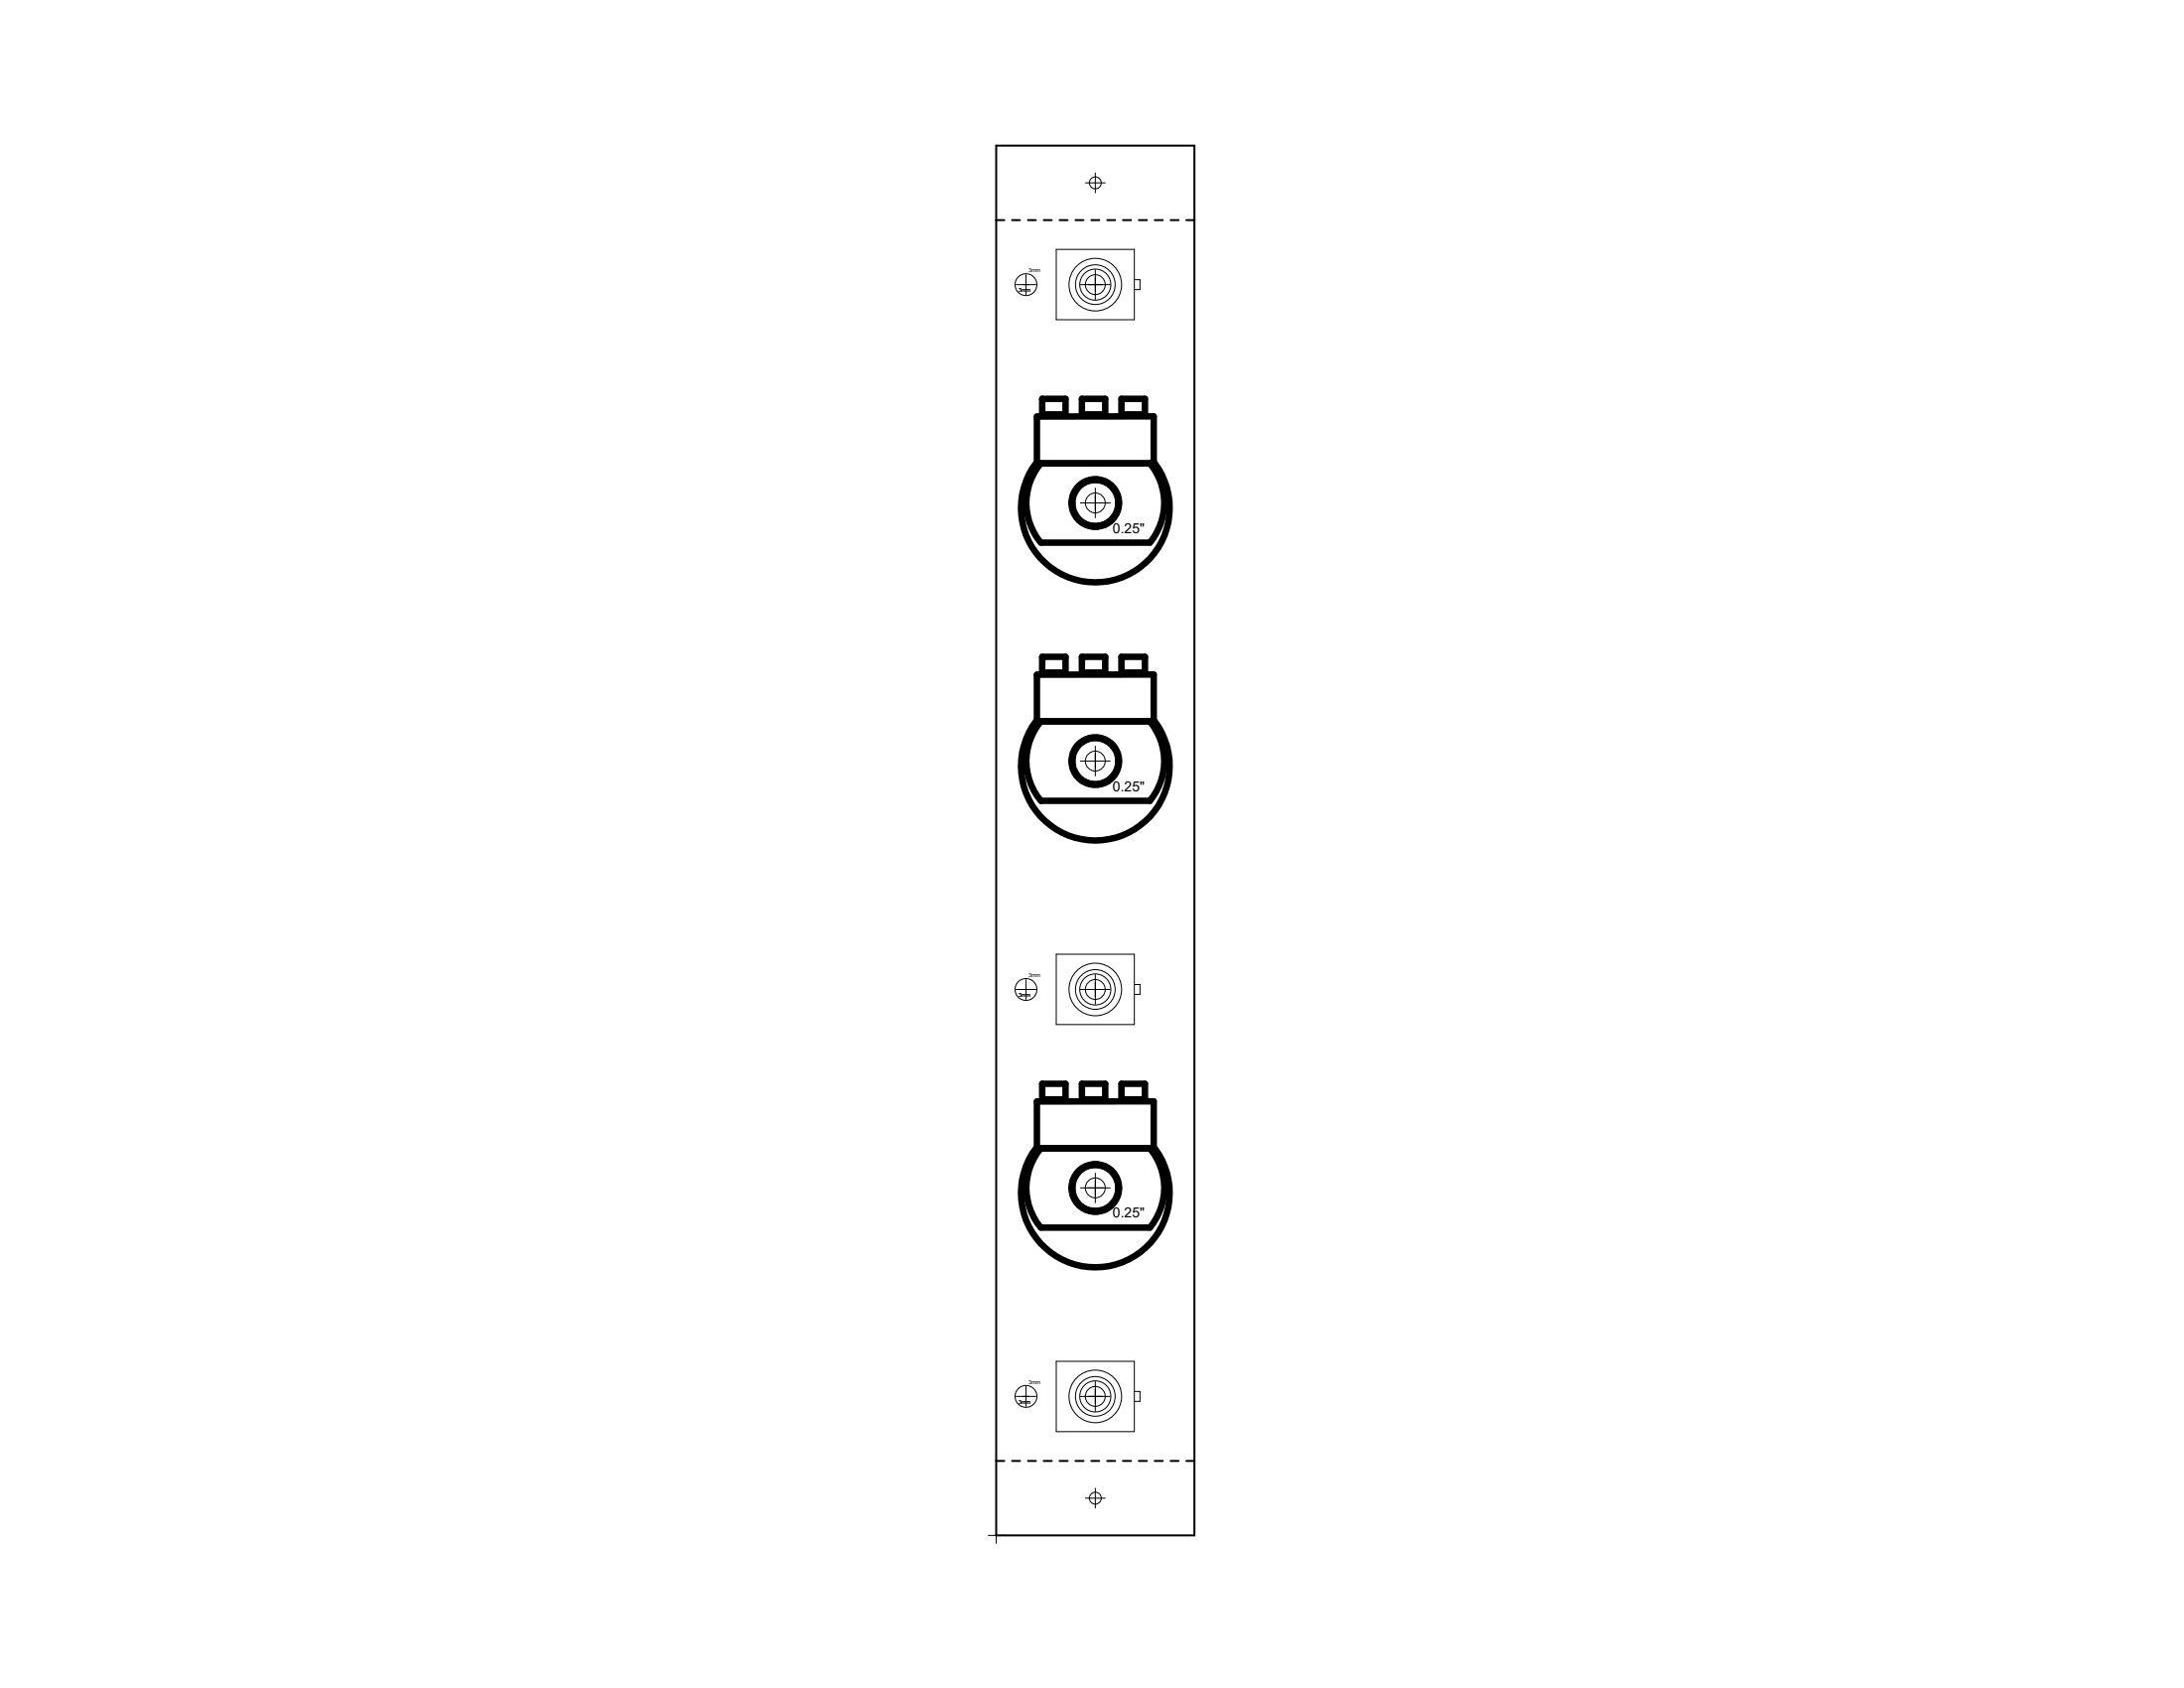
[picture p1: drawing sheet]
<svg xmlns="http://www.w3.org/2000/svg" width="279mm" height="216mm" viewBox="0 0 279 216" stroke-linecap="round" stroke-linejoin="round" font-family="sans-serif">
<g fill="none" stroke="#000" stroke-width=".13">
<path d="M130 36.4h2.5M131.3 35.1v2.6M135.1 31.9h10v9h-10zM138.2 36.4h3.8M138.9 23.4h2.5M140.1 22.1v2.6M140.1 34.5v3.8M145.2 35.8h.6v1.2h-.6M138.2 64.3h3.8M140.1 62.4v3.8M138.2 97.3h3.8M140.1 95.4v3.9"/>
<path d="M130 126.6h2.5M131.3 125.3v2.5M135.1 122h10v9h-10zM138.2 126.6h3.8M140.1 124.7v3.8M145.2 125.9h.6v1.3h-.6M138.2 151.9h3.8M140.1 150.1v3.7M130 178.6h2.5M131.3 177.3v2.6M135.1 174.1h10v9h-10zM138.2 178.6h3.8"/>
<path d="M140.1 176.7v3.8M145.2 178h.6v1.2h-.6M126.4 196.4h2.1M127.4 195.4v2M138.9 191.6h2.5M140.1 190.4v2.5"/>
<circle cx="131.3" cy="36.4" r="1.4"/>
<circle cx="140.1" cy="36.4" r="3.4"/>
<circle cx="140.1" cy="36.4" r="1.99"/>
<circle cx="140.1" cy="36.4" r="2.54"/>
<circle cx="140.1" cy="36.4" r="1.27"/>
<circle cx="140.1" cy="23.4" r=".76"/>
<circle cx="140.1" cy="64.3" r="1.27"/>
<circle cx="140.1" cy="97.3" r="1.27"/>
<circle cx="131.3" cy="126.6" r="1.4"/>
<circle cx="140.1" cy="126.6" r="3.4"/>
<circle cx="140.1" cy="126.6" r="1.99"/>
<circle cx="140.1" cy="126.6" r="2.54"/>
<circle cx="140.1" cy="126.6" r="1.27"/>
<circle cx="140.1" cy="151.9" r="1.27"/>
<circle cx="131.3" cy="178.6" r="1.4"/>
<circle cx="140.1" cy="178.6" r="3.4"/>
<circle cx="140.1" cy="178.6" r="1.99"/>
<circle cx="140.1" cy="178.6" r="2.54"/>
<circle cx="140.1" cy="178.6" r="1.27"/>
<circle cx="140.1" cy="191.6" r=".76"/>
</g>
<g fill="none" stroke="#000" stroke-width=".25">
<path d="M127.4 18.6h25.4v177.8h-25.4zM127.4 28.2h1.1M129.5 28.2h1M131.5 28.2h1M133.5 28.2h1.1M135.6 28.2h1M137.6 28.2h1M139.6 28.2h1M141.6 28.2h1.1M143.7 28.2h1M145.7 28.2h1M147.7 28.2h1.1"/>
<path d="M149.8 28.2h1M151.8 28.2h1M127.4 186.9h1.1M129.5 186.9h1M131.5 186.9h1M133.5 186.9h1.1M135.6 186.9h1M137.6 186.9h1M139.6 186.9h1M141.6 186.9h1.1M143.7 186.9h1M145.7 186.9h1"/>
<path d="M147.7 186.9h1.1M149.8 186.9h1M151.8 186.9h1"/>
</g>
<g fill="none" stroke="#000" stroke-width=".83">
<path d="M132.5 59.3a9.5 9.5 0 0 0 1.2 12.7 9.5 9.5 0 0 0 12.8 0 9.5 9.5 0 0 0 1.2-12.7M132.7 53.3h14.9v6h-14.9zM133.2 59.3a7.8 7.8 0 0 0 0 10.1h13.9a7.9 7.9 0 0 0 0-10.1M133.3 51h3v2h-3zM138.4 51h3v2h-3zM143.5 51h3v2h-3zM132.5 92.3a9.5 9.5 0 0 0 1.2 12.7 9.5 9.5 0 0 0 12.8 0 9.5 9.5 0 0 0 1.2-12.7M132.7 86.3h14.9v6h-14.9zM133.2 92.3a7.9 7.9 0 0 0 0 10.1h13.9a7.9 7.9 0 0 0 0-10.1M133.3 84h3v2h-3zM138.4 84h3v2h-3zM143.5 84h3v2h-3z"/>
<path d="M133.3 138.6h3v2h-3zM138.4 138.6h3v2h-3zM143.5 138.6h3v2h-3zM132.5 146.9a9.5 9.5 0 0 0 1.2 12.7 9.5 9.5 0 0 0 12.8 0 9.5 9.5 0 0 0 1.2-12.7M132.7 140.9h14.9v6h-14.9zM133.2 146.9a7.8 7.8 0 0 0 0 10.1h13.9a7.9 7.9 0 0 0 0-10.1"/>
</g>
<g fill="#000" stroke="#000" stroke-width=".13">
<path d="M137.8 61.8a3.4 3.4 0 0 1 5.3 .9 3.4 3.4 0 0 1-2.1 4.9 3.4 3.4 0 0 1-4.3-3.3h.8a2.59 2.59 0 0 1 3.8-2.3 2.59 2.59 0 0 1 .4 4.4 2.59 2.59 0 0 1-4.1-1.6l-.1-.5h-.8a3.5 3.5 0 0 1 1.1-2.5z" fill-rule="evenodd"/>
<path d="M137.8 94.8a3.4 3.4 0 0 1 5.3 .9 3.4 3.4 0 0 1-2.2 5 3.4 3.4 0 0 1-4.2-3.4h.8a2.59 2.59 0 0 1 3.8-2.3 2.59 2.59 0 0 1 .4 4.4 2.59 2.59 0 0 1-4.1-1.6l-.1-.5h-.8a3.5 3.5 0 0 1 1.1-2.5z" fill-rule="evenodd"/>
<path d="M137.8 149.4a3.4 3.4 0 0 1 5.3 .9 3.4 3.4 0 0 1-2.1 4.9 3.4 3.4 0 0 1-4.3-3.3h.8a2.59 2.59 0 0 1 3.8-2.3 2.59 2.59 0 0 1 .4 4.4 2.59 2.59 0 0 1-4.1-1.6l-.1-.5h-.8a3.5 3.5 0 0 1 1.1-2.5z" fill-rule="evenodd"/>
</g>
<g font-size="2">
<text x="142.4" y="68.1">0.25&quot;</text>
<text x="142.4" y="101.2">0.25&quot;</text>
<text x="142.4" y="155.8">0.25&quot;</text>
</g>
<g font-size=".8">
<text x="131.6" y="34.8">3mm</text>
<text x="130.3" y="37.4">3m</text>
<text x="131.3" y="37.4">m</text>
<text x="131.6" y="125">3mm</text>
<text x="130.3" y="127.5">3m</text>
<text x="131.3" y="127.5">m</text>
<text x="130.3" y="179.6">3m</text>
<text x="131.3" y="179.6">m</text>
<text x="131.6" y="177">3mm</text>
</g>
</svg>
